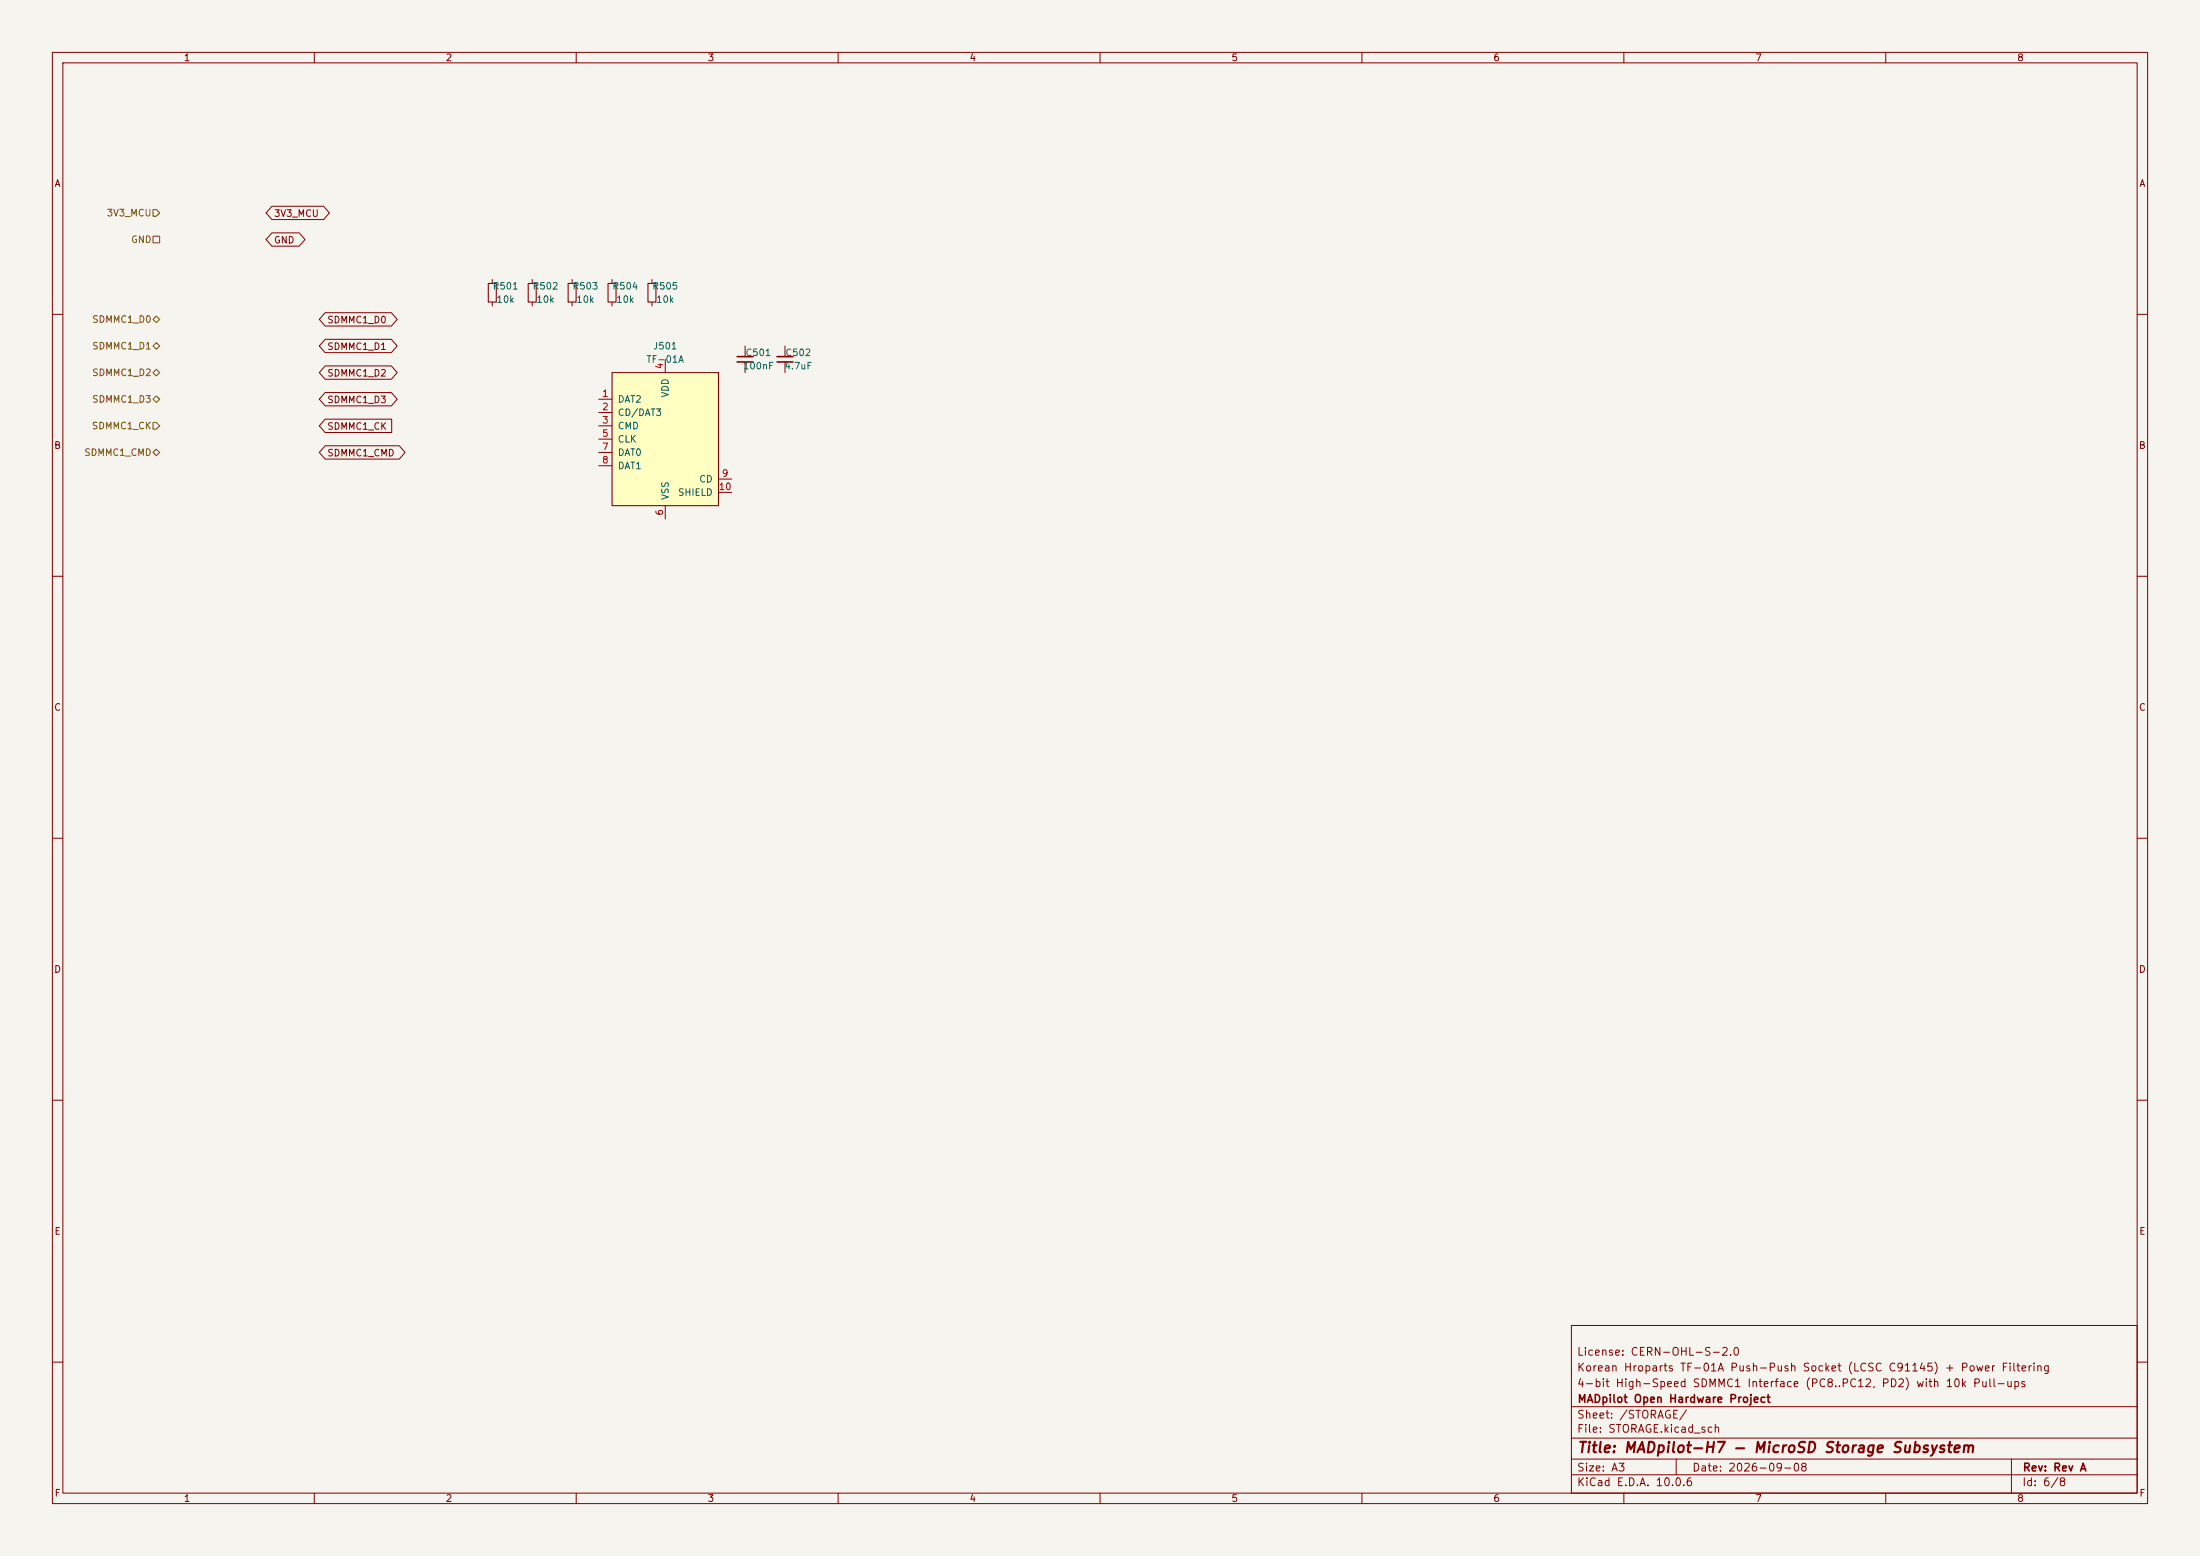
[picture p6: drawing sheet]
<svg xmlns="http://www.w3.org/2000/svg" width="420mm" height="297mm" viewBox="0 0 420 297" stroke-linecap="round" stroke-linejoin="round" font-family="sans-serif">
<path d="M0 0h420v297h-420z" fill="#f5f4ef" stroke="#f5f4ef" stroke-width=".19"/>
<g fill="none" stroke="#840000" stroke-width=".19">
<path d="M10 10h400v277h-400zM12 12h396v273h-396zM60 10v2M110 10v2M160 10v2M210 10v2M260 10v2M310 10v2M360 10v2M94 53.3v.8M94 57.7v.7M101.6 53.3v.8"/>
<path d="M101.6 57.7v.7M124.5 53.3v.8M124.5 57.7v.7M10 60h2M142.2 66v2.1M142.2 69.1v2M408 60h2M10 110h2M408 110h2M10 160h2M408 160h2M10 210h2"/>
<path d="M408 210h2M300 253h108v32h-108zM10 260h2M300 278.5h108M300 274.5h108M300 268.5h108M320 278.5v3M384 278.5v6.5M408 260h2M60 285v2M110 285v2M160 285v2"/>
<path d="M210 285v2M260 285v2M300 281.5h108M310 285v2M360 285v2"/>
</g>
<path d="M93.2 54.1h1.5v3.6h-1.5zM100.8 54.1h1.6v3.6h-1.6zM123.7 54.1h1.5v3.6h-1.5z" fill="none" stroke="#840000" stroke-width=".2"/>
<path d="M140.7 68.1h3.1M140.7 69.1h3.1" fill="none" stroke="#840000" stroke-width=".3"/>
<path d="M116.8 71.1h20.4v25.4h-20.4z" fill="#ffffc2"/>
<path d="M108.5 54.1h1.5v3.6h-1.5zM116.1 54.1h1.5v3.6h-1.5zM116.8 71.1h20.4v25.4h-20.4z" fill="none" stroke="#840000" stroke-width=".2"/>
<g fill="none" stroke="#840000" stroke-width=".19">
<path d="M51.9 39.4h9.9l1.1 1.2-1.1 1.3h-9.9l-1.1-1.3zM51.9 44.4h5.2l1.1 1.3-1.1 1.3h-5.2l-1.1-1.3zM62.1 59.7h12.6l1.1 1.3-1.1 1.2h-12.6l-1.1-1.2zM109.2 53.3v.8M109.2 57.7v.7M116.8 53.3v.8M116.8 57.7v.7M62.1 64.8h12.6l1.1 1.2-1.1 1.3h-12.6l-1.1-1.3zM62.1 69.8h12.6l1.1 1.3-1.1 1.3h-12.6l-1.1-1.3zM62.1 74.9h12.6l1.1 1.3-1.1 1.3h-12.6l-1.1-1.3zM114.3 76.2h2.5M114.3 78.7h2.5"/>
<path d="M127 68.6v2.5M149.9 66v2.1M149.9 69.1v2M62.1 80h12.7v2.6h-12.7l-1.1-1.3zM62.1 85.1h14.1l1.1 1.3-1.1 1.2h-14.1l-1.1-1.2zM114.3 81.3h2.5M114.3 83.8h2.5M114.3 86.4h2.5M114.3 88.9h2.5M127 96.5v2.6M137.2 91.4h2.5M137.2 94h2.5"/>
</g>
<path d="M148.3 68.1h3.1M148.3 69.1h3.1" fill="none" stroke="#840000" stroke-width=".3"/>
<path d="M29.2 40h.6l.7 .6-.7 .7h-.6zM29.2 45.1h1.3v1.3h-1.3zM29.2 66l.6-.6 .7 .6-.7 .7zM29.2 71.1l.6-.6 .7 .6-.7 .7zM29.2 76.2l.6-.6 .7 .6-.7 .6zM29.2 61l.6-.7 .7 .7-.7 .6zM29.2 80.6h.6l.7 .7-.7 .6h-.6zM29.2 86.4l.6-.7 .7 .7-.7 .6z" fill="none" stroke="#725600" stroke-width=".19"/>
<text font-size="2" fill="#840000" x="301" y="277.8">Title: MADpilot-H7 - MicroSD Storage Subsystem</text>
<g font-size="1.5" fill="#840000">
<text x="300.9" y="262.1">Korean Hroparts TF-01A Push-Push Socket (LCSC C91145) + Power Filtering</text>
<text x="300.9" y="259.1">License: CERN-OHL-S-2.0</text>
<text x="300.9" y="265.1">4-bit High-Speed SDMMC1 Interface (PC8..PC12, PD2) with 10k Pull-ups</text>
<text x="301" y="268.1">MADpilot Open Hardware Project</text>
<text x="300.9" y="273.8">File: STORAGE.kicad_sch</text>
<text x="300.9" y="271.1">Sheet: /STORAGE/</text>
<text x="300.9" y="281.2">Size: A3</text>
<text x="322.9" y="281.2">Date: 2026-09-08</text>
<text x="386" y="281.2">Rev: Rev A</text>
<text x="300.9" y="284">KiCad E.D.A. 10.0.6</text>
<text x="385.9" y="284">Id: 6/8</text>
</g>
<g font-size="1.3" fill="#840000">
<text x="35" y="12">1</text>
<text x="85" y="12">2</text>
<text x="135" y="12">3</text>
<text x="185" y="12">4</text>
<text x="235" y="12">5</text>
<text x="285" y="12">6</text>
<text x="335" y="12">7</text>
<text x="385" y="12">8</text>
<text x="10.3" y="36">A</text>
<text x="408.3" y="36">A</text>
<text x="52.2" y="41.7">3V3_MCU</text>
<text x="52.2" y="46.8">GND</text>
<text x="62.4" y="62">SDMMC1_D0</text>
<text x="62.4" y="67.1">SDMMC1_D1</text>
<text x="62.4" y="72.2">SDMMC1_D2</text>
<text x="62.4" y="77.3">SDMMC1_D3</text>
<text x="62.4" y="82.3">SDMMC1_CK</text>
<text x="10.2" y="86">B</text>
<text x="62.4" y="87.4">SDMMC1_CMD</text>
<text x="408.2" y="86">B</text>
<text x="10.2" y="136">C</text>
<text x="408.2" y="136">C</text>
<text x="10.2" y="186">D</text>
<text x="408.2" y="186">D</text>
<text x="10.3" y="236">E</text>
<text x="408.3" y="236">E</text>
<text x="10.3" y="286">F</text>
<text x="35" y="287">1</text>
<text x="85" y="287">2</text>
<text x="135" y="287">3</text>
<text x="185" y="287">4</text>
<text x="235" y="287">5</text>
<text x="285" y="287">6</text>
<text x="335" y="287">7</text>
<text x="385" y="287">8</text>
<text x="408.3" y="286">F</text>
</g>
<g font-size="1.3" fill="#725600">
<text x="20.3" y="41.6">3V3_MCU</text>
<text x="24.9" y="46.7">GND</text>
<text x="17.5" y="61.9">SDMMC1_D0</text>
<text x="17.5" y="67">SDMMC1_D1</text>
<text x="17.5" y="72.1">SDMMC1_D2</text>
<text x="17.5" y="77.2">SDMMC1_D3</text>
<text x="17.4" y="82.2">SDMMC1_CK</text>
<text x="16" y="87.3">SDMMC1_CMD</text>
</g>
<g font-size="1.3" fill="#006464">
<text x="93.9" y="55.6">R501</text>
<text x="94.7" y="58.1">10k</text>
<text x="101.6" y="55.6">R502</text>
<text x="102.3" y="58.1">10k</text>
<text x="109.2" y="55.6">R503</text>
<text x="109.9" y="58.1">10k</text>
<text x="116.8" y="55.6">R504</text>
<text x="117.5" y="58.1">10k</text>
<text x="124.4" y="55.6">R505</text>
<text x="125.1" y="58.1">10k</text>
<text x="123.3" y="69.5">TF-01A</text>
<text x="124.6" y="67">J501</text>
<text x="141.7" y="70.8">100nF</text>
<text x="142.2" y="68.3">C501</text>
<text x="149.6" y="70.8">4.7uF</text>
<text x="149.8" y="68.3">C502</text>
<text x="117.8" y="77.2">DAT2</text>
<text x="128" y="76" transform="rotate(-90 128 76)">VDD</text>
<text x="117.8" y="79.7">CD/DAT3</text>
<text x="117.8" y="82.2">CMD</text>
<text x="117.8" y="84.8">CLK</text>
<text x="117.8" y="87.3">DAT0</text>
<text x="117.8" y="89.9">DAT1</text>
<text x="128" y="95.5" transform="rotate(-90 128 95.5)">VSS</text>
<text x="129.3" y="94.9">SHIELD</text>
<text x="133.4" y="92.4">CD</text>
</g>
<g font-size="1.3" fill="#a90000">
<text x="126.9" y="70.6" transform="rotate(-90 126.9 70.6)">4</text>
<text x="114.8" y="76.1">1</text>
<text x="114.8" y="78.6">2</text>
<text x="114.8" y="81.1">3</text>
<text x="114.8" y="83.7">5</text>
<text x="114.8" y="86.2">7</text>
<text x="114.8" y="88.8">8</text>
<text x="137.1" y="93.8">10</text>
<text x="137.7" y="91.3">9</text>
<text x="126.9" y="98.5" transform="rotate(-90 126.9 98.5)">6</text>
</g>
</svg>
